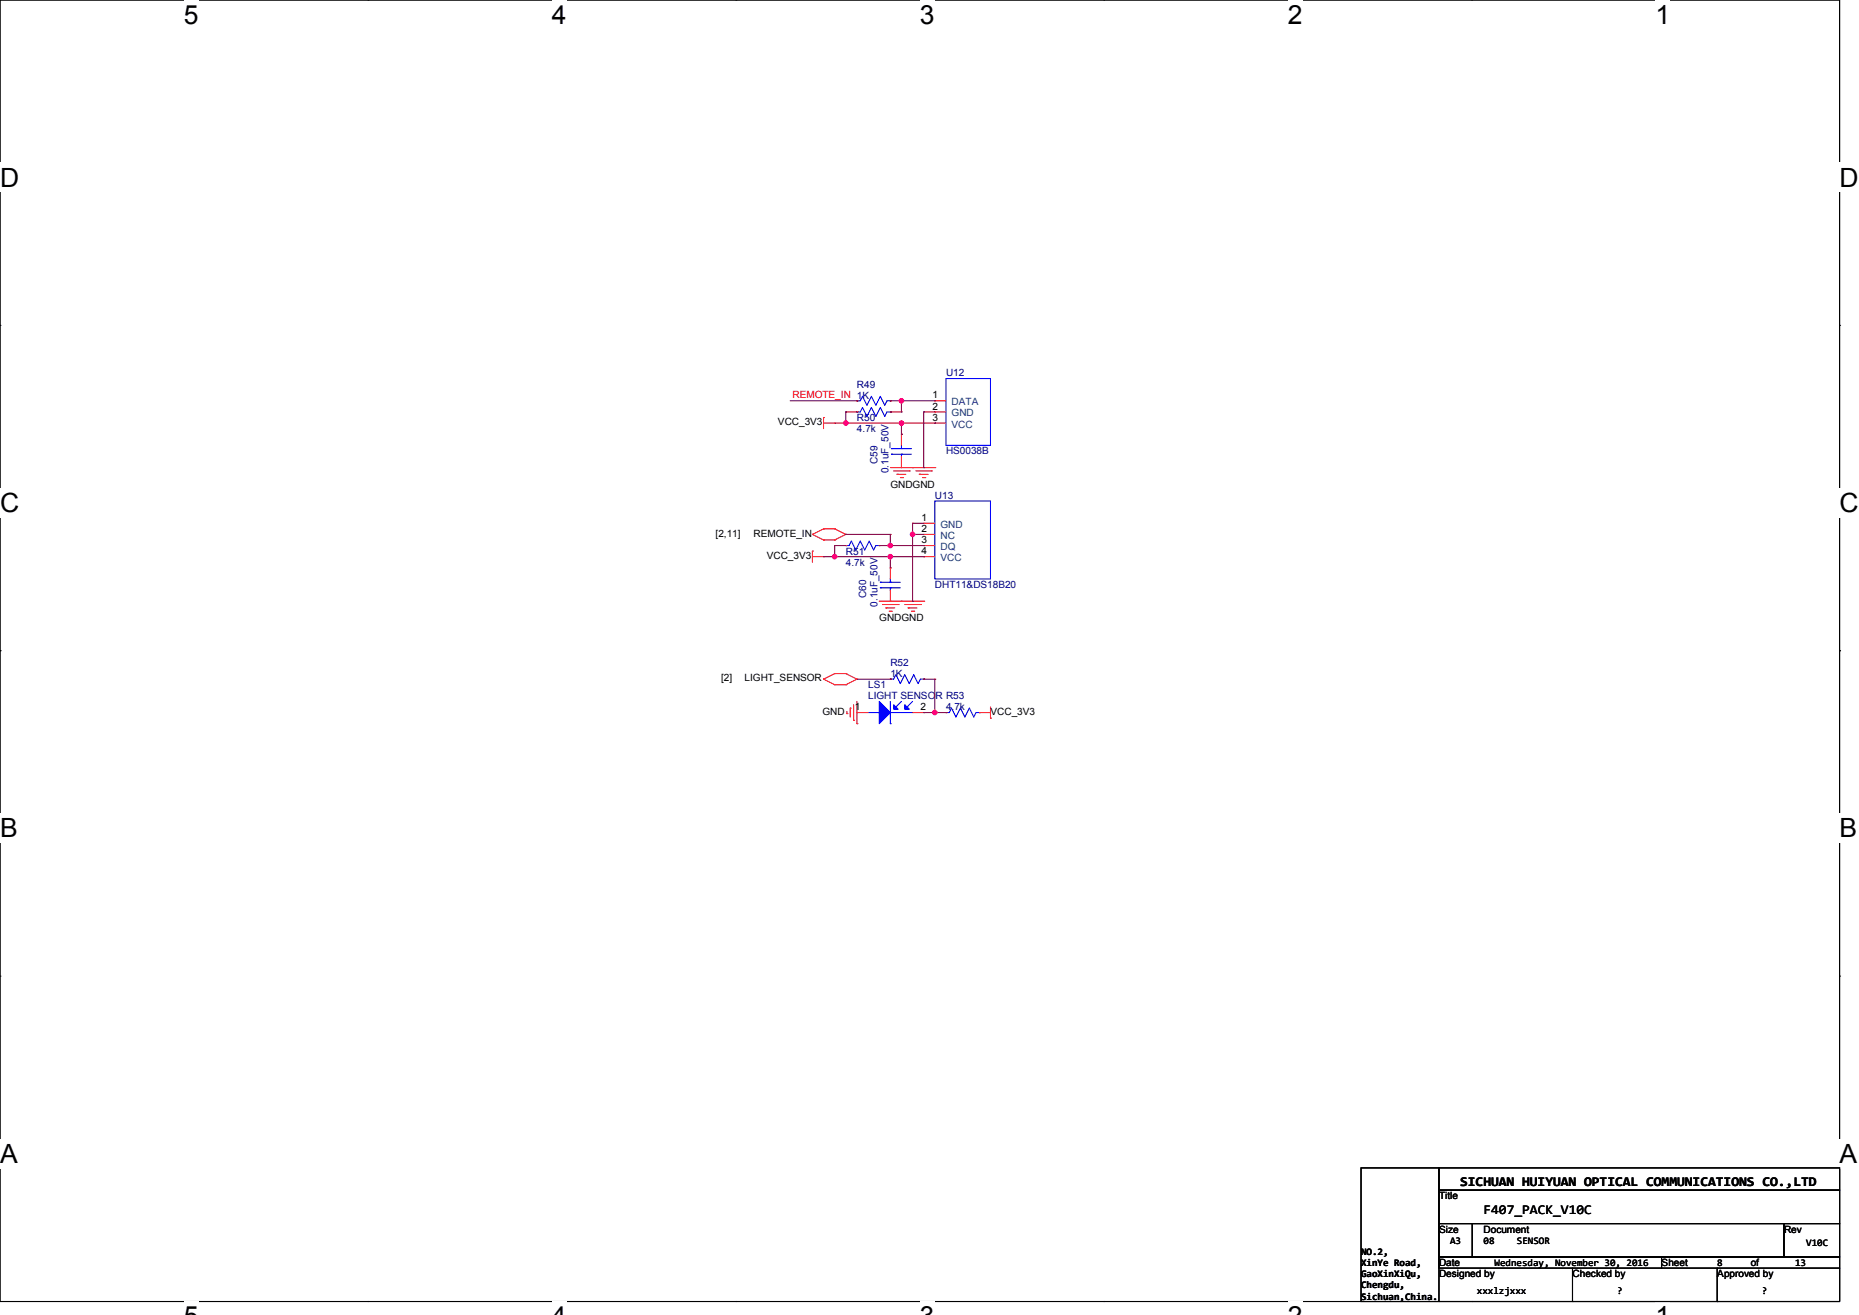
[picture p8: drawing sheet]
<svg xmlns="http://www.w3.org/2000/svg" width="297mm" height="210mm" viewBox="0 0 297 210" stroke-linecap="round" stroke-linejoin="round" font-family="sans-serif">
<path d="M0 0h293.9v207.8h-293.9z" fill="none" stroke="#000" stroke-width=".17"/>
<g fill="#fff">
<path d="M29.4 0h2.3v4.7h-2.3z"/>
<path d="M29.4 207.8h2.3v2.2h-2.3z"/>
</g>
<path d="M58.8 0h.1M58.8 207.8h.1" fill="none" stroke="#000" stroke-width=".17"/>
<g fill="#fff">
<path d="M88.2 0h2.3v4.7h-2.3z"/>
<path d="M88.2 207.8h2.3v2.2h-2.3z"/>
</g>
<path d="M117.6 0h.1M117.6 207.8h.1" fill="none" stroke="#000" stroke-width=".17"/>
<g fill="#fff">
<path d="M146.9 0h2.4v4.7h-2.4z"/>
<path d="M146.9 207.8h2.4v2.2h-2.4z"/>
</g>
<path d="M176.3 0h.1M176.3 207.8h.1" fill="none" stroke="#000" stroke-width=".17"/>
<g fill="#fff">
<path d="M205.7 0h2.4v4.7h-2.4z"/>
<path d="M205.7 207.8h2.4v2.2h-2.4z"/>
</g>
<path d="M235.1 0h.1M235.1 207.8h.1" fill="none" stroke="#000" stroke-width=".17"/>
<g fill="#fff">
<path d="M264.5 0h2.4v4.7h-2.4z"/>
<path d="M264.5 207.8h2.4v2.2h-2.4z"/>
<path d="M0 26h3.1v4.7h-3.1z"/>
<path d="M293.9 26h3.1v4.7h-3.1z"/>
<path d="M0 77.9h3.1v4.8h-3.1z"/>
<path d="M293.9 77.9h3.1v4.8h-3.1z"/>
</g>
<path d="M0 52h.1M293.9 52h.1" fill="none" stroke="#000" stroke-width=".17"/>
<g fill="#fff">
<path d="M0 129.9h2.8v4.7h-2.8z"/>
<path d="M293.9 129.9h2.8v4.7h-2.8z"/>
</g>
<path d="M0 103.9h.1M293.9 103.9h.1" fill="none" stroke="#000" stroke-width=".17"/>
<g fill="#fff">
<path d="M0 181.9h2.8v4.7h-2.8z"/>
<path d="M293.9 181.9h2.8v4.7h-2.8z"/>
</g>
<g fill="none" stroke="#000" stroke-width=".17">
<path d="M0 155.9h.1M293.9 155.9h.1M217.4 186.5h12.5v21.3h-12.5zM229.9 186.5h64v3.6h-64zM229.9 190.1h64v5.3h-64zM229.9 195.4h5.3v5.3h-5.3zM235.2 195.4h49.8v5.3h-49.8zM285 195.4h8.9v5.3h-8.9zM229.9 200.7h35.6v1.8h-35.6zM251.2 207.8h.1M251.2 202.5v5.3M265.5 200.7h28.4v1.8h-28.4z"/>
<path d="M274.3 207.8h.1M274.3 202.5v5.3M293.9 202.5v5.3h-64"/>
</g>
<g fill="none" stroke="#f00" stroke-width=".17">
<path d="M131.6 66.7h.1M131.6 67.6h1.7M131.6 66.7v1.8M133.3 67.6h.1M136.9 64h.1M136.9 65.8h.1M142.2 64h.1M142.2 65.8h.1M142.2 74.7h7.2M142.8 75.2h2.5M143.3 75.7h.1M143.3 75.7h1.4"/>
<path d="M143.8 76.3h.4M144 74.7h.1M144 69.3h.1M144 69.3v1.8M144 72.9v1.8M144.2 76.3h.1M145.3 75.2h.1M145.8 74.7h.1M146.3 75.2h2.5M146.9 75.7h.1M146.9 75.7h1.4M147.4 76.3h.4"/>
<path d="M147.8 76.3h.1M148.8 75.2h.1M149.4 74.7h.1M149.4 64h.1M149.4 65.8h.1M149.4 67.6h.1M149.4 67.6h1.7M149.4 64h1.7M149.4 65.8h1.7M129.8 85.3h.1M129.8 88h.1M129.8 85.3l1.8 .9"/>
<path d="M129.8 88.9h1.8M129.8 88v1.8M131.6 84.5h.1M131.6 86.2h.1M131.6 88.9h.1M131.6 84.5l-1.8 .8M131.6 84.5h1.7M131.6 86.2h1.7M133.3 84.5h.1M133.3 86.2h.1M133.3 84.5l1.8 .8M135.1 85.3h.1"/>
<path d="M135.1 87.1h.1M135.1 85.3l-1.8 .9M140.5 87.1h.1M140.5 96h7.1M141 96.5h2.5M141.5 97.1h.1M141.5 97.1h1.4M142.1 97.6h.3M142.2 96h.1M142.2 90.7h.1M142.2 90.7v1.8M142.2 94.2v1.8"/>
<path d="M142.4 97.6h.1M143.5 96.5h.1M144 96h.1M144.5 96.5h2.5M145.1 97.1h.1M145.1 97.1h1.4M145.6 97.6h.4M146 97.6h.1M147 96.5h.1M147.6 96h.1M147.6 83.6h.1M147.6 85.3h.1"/>
<path d="M147.6 87.1h.1M147.6 88.9h.1M147.6 88.9h1.8M147.6 83.6h1.8M147.6 85.3h1.8M147.6 87.1h1.8M131.6 108.5h.1M131.6 108.5l1.7 .8M133.3 107.6h.1M133.3 109.3h.1M133.3 107.6l-1.7 .9M133.3 107.6h1.8"/>
<path d="M133.3 109.3h1.8M135.1 107.6h.1M135.1 109.3h.1M135.1 107.6l1.8 .9M135.3 114h.1M135.3 113.6v.4M135.8 113.1h.1M135.8 113.1v1.4M136.4 115h.1M136.4 112.5v2.5M136.9 108.5h.1M136.9 115.6h.1"/>
<path d="M136.9 113.8h.1M136.9 108.5l-1.8 .8M136.9 112v3.6M136.9 113.8h1.8M142.2 108.5h.1M145.8 113.8h1.8M147.6 108.5h.1M147.6 113.8h.1M151.1 113.8h.1M156.5 113.8h.1M156.5 113.8h1.7M158.2 114.7h.1"/>
<path d="M158.2 112.9v1.8"/>
</g>
<g fill="none" stroke="#00f" stroke-width=".17">
<path d="M136.9 64h.1M136.9 65.8h.1M136.9 64h.5l.4-.7 .7 1.4 .7-1.4 .7 1.4 .7-1.4 .8 1.4 .3-.7h.5M136.9 65.8h.5l.4-.7 .7 1.4 .7-1.4 .7 1.4 .7-1.4 .8 1.4 .3-.7h.5M142.2 64h.1M142.2 65.8h.1M142.4 71.6h.1M142.4 72.5h.1M142.4 71.6h3.2M142.4 72.5h3.2M144 72.5h.1M144 71.6h.1"/>
<path d="M144 71.1v.5M144 72.5v.4M151.1 60.5h7.1v10.6h-7.1zM135.1 87.1h.1M135.1 87.1h.6l.3-.7 .7 1.4 .7-1.4 .8 1.4 .7-1.4 .7 1.4 .3-.7h.6M140.5 87.1h.1M140.6 93h.1M140.6 93.9h.1M140.6 93h3.2M140.6 93.9h3.2M142.2 93.9h.1M142.2 93h.1"/>
<path d="M142.2 92.5v.5M142.2 93.9v.3M149.4 80h8.8v12.5h-8.8zM138.7 113.8h1.8M140.5 113.8h.1M142.2 108.5h.1M142.2 115.6h.1M142.2 108.5h.6l.3-.8 .7 1.5 .7-1.5 .8 1.5 .7-1.5 .7 1.5 .3-.7h.6M142.2 112v3.6M142.2 113.8h3.6M143.1 112.9h.1M144 112l-.9 .9"/>
<path d="M144.9 112.9h.1M145.8 113.8h.1M145.8 112l-.9 .9M147.6 108.5h.1M151.1 113.8h.1M151.1 113.8h.6l.3-.7 .7 1.4 .7-1.4 .8 1.4 .7-1.4 .7 1.4 .3-.7h.6M156.5 113.8h.1"/>
</g>
<g fill="#00f" stroke="#00f" stroke-width=".17">
<path d="M140.5 112l1.7 1.8-1.7 1.8z"/>
<path d="M142.8 112.5l.7 .8h-.7z"/>
<path d="M144.5 112.5l.8 .8h-.8z"/>
</g>
<g fill="none" stroke="#800040" stroke-width=".17">
<path d="M126.2 64h10.7M133.3 67.6h16.1M135.1 67.6h.1M135.1 65.8h.1M135.1 65.8h1.8M135.1 65.8v1.8M136.9 64h.1M142.2 64h7.2M142.2 65.8h1.8M144 64h.1M144 69.3h.1M144 67.6h.1"/>
<path d="M144 65.8h.1M144 64v1.8M144 67.6v1.7M147.6 65.8h.1M147.6 74.7h.1M147.6 65.8h1.8M147.6 65.8v8.9M149.4 67.6h.1M149.4 64h.1M131.6 88.9h16M133.3 88.9h.1M133.3 87.1h.1"/>
<path d="M133.3 87.1h1.8M133.3 87.1v1.8M135.1 85.3h.1M135.1 85.3h7.1M140.5 87.1h7.1M142.2 90.7h.1M142.2 87.1h.1M142.2 88.9h.1M142.2 85.3h.1M142.2 85.3v1.8M142.2 88.9v1.8M145.8 83.6h.1"/>
<path d="M145.8 85.3h.1M145.8 96h.1M145.8 85.3h1.8M145.8 83.6h1.8M145.8 83.6v12.4M147.6 88.9h.1M147.6 87.1h.1M136.9 108.5h5.3M142.2 108.5h.1M147.6 113.8h.1M147.6 108.5h1.8M147.6 113.8h3.5"/>
<path d="M149.4 113.8h.1M149.4 108.5h.1M149.4 108.5v5.3M151.1 113.8h.1"/>
</g>
<g fill="#f0f" stroke="#f0f" stroke-width=".17">
<circle cx="144" cy="67.6" r=".35"/>
<circle cx="135.1" cy="67.6" r=".35"/>
<circle cx="144" cy="64" r=".35"/>
<circle cx="142.2" cy="88.9" r=".35"/>
<circle cx="133.3" cy="88.9" r=".35"/>
<circle cx="142.2" cy="87.1" r=".35"/>
<circle cx="145.8" cy="85.3" r=".35"/>
<circle cx="149.3" cy="113.8" r=".35"/>
</g>
<g font-size="4.2">
<text x="29.4" y="3.8">5</text>
<text x="88.2" y="3.8">4</text>
<text x="147" y="3.8">3</text>
<text x="205.7" y="3.8">2</text>
<text x="264.5" y="3.8">1</text>
<text x="0" y="29.8">D</text>
<text x="293.9" y="29.8">D</text>
<text x="0" y="81.8">C</text>
<text x="293.9" y="81.8">C</text>
<text x="0" y="133.7">B</text>
<text x="293.9" y="133.7">B</text>
<text x="0" y="185.7">A</text>
<text x="293.9" y="185.7">A</text>
</g>
<g font-size="2.1">
<text x="233.3" y="189.4">SICHUAN HUIYUAN OPTICAL COMMUNICATIONS CO.,LTD</text>
<text x="237" y="193.8">F407_PACK_V10C</text>
</g>
<text font-size="1.6" fill="#f00" x="126.6" y="63.6">REMOTE_IN 1K</text>
<g font-size="1.6" fill="#000080">
<text x="136.9" y="61.9">R49</text>
<text x="151.1" y="60.1">U12</text>
<text x="136.9" y="67.2">R50</text>
<text x="136.9" y="69">4.7k</text>
<text x="140.2" y="74.1" transform="rotate(-90 140.2 74.1)">C59</text>
<text x="142" y="75.6" transform="rotate(-90 142 75.6)">0.1uF_50V</text>
<text x="151.1" y="72.6">HS0038B</text>
<text x="149.4" y="79.7">U13</text>
<text x="135.1" y="88.6">R51</text>
<text x="135.1" y="90.3">4.7k</text>
<text x="138.4" y="95.5" transform="rotate(-90 138.4 95.5)">C60</text>
<text x="149.4" y="93.9">DHT11&amp;DS18B20</text>
<text x="140.2" y="96.9" transform="rotate(-90 140.2 96.9)">0.1uF_50V</text>
<text x="142.3" y="106.3">R52</text>
<text x="138.7" y="109.9">LS1</text>
<text x="138.7" y="111.7">LIGHT SENSOR R53</text>
<text x="142.3" y="108.1">1K</text>
<text x="151.1" y="113.5">4.7k</text>
</g>
<g font-size="1.6">
<text x="149" y="63.6">1</text>
<text x="149" y="65.4">2</text>
<text x="124.3" y="67.9">VCC_3V3</text>
<text x="149" y="67.2">3</text>
<text x="142.3" y="77.9">GNDGND</text>
<text x="147.2" y="83.2">1</text>
<text x="114.3" y="85.7">[2,11]</text>
<text x="120.4" y="85.7">REMOTE_IN</text>
<text x="122.5" y="89.3">VCC_3V3</text>
<text x="147.2" y="85">2</text>
<text x="147.2" y="86.8">3</text>
<text x="147.2" y="88.5">4</text>
<text x="140.5" y="99.2">GNDGND</text>
<text x="115.2" y="108.8">[2]</text>
<text x="119" y="108.8">LIGHT_SENSOR</text>
<text x="136.6" y="113.4">1</text>
<text x="147.1" y="113.4">2</text>
<text x="131.4" y="114.2">GND</text>
<text x="158.3" y="114.2">VCC_3V3</text>
<text x="229.9" y="191.5">Title</text>
<text x="229.9" y="196.8">Size</text>
<text x="237" y="196.8">Document</text>
<text x="285" y="196.8">Rev</text>
<text x="217.4" y="200.4">NO.2,</text>
<text x="217.4" y="202.2">XinYe Road,</text>
<text x="217.5" y="204">GaoXinXiQu,</text>
<text x="229.9" y="202.2">Date</text>
<text x="229.9" y="204">Designed by</text>
<text x="231.7" y="198.6">A3</text>
<text x="237" y="198.6">08</text>
<text x="238.8" y="202.2">Wednesday, November 30, 2016</text>
<text x="242.3" y="198.6">SENSOR</text>
<text x="251.2" y="204">Checked by</text>
<text x="265.5" y="202.2">Sheet</text>
<text x="274.3" y="202.2">8</text>
<text x="274.4" y="204">Approved by</text>
<text x="279.7" y="202.2">of</text>
<text x="286.8" y="202.2">13</text>
<text x="288.6" y="199">V10C</text>
<text x="217.4" y="205.8">Chengdu,</text>
<text x="217.4" y="207.5">Sichuan,China.</text>
<text x="236" y="206.7">xxxlzjxxx</text>
<text x="258.3" y="206.7">?</text>
<text x="281.5" y="206.7">?</text>
</g>
<g font-size="1.6" fill="#004080">
<text x="152" y="64.7">DATA</text>
<text x="152" y="66.5">GND</text>
<text x="152" y="68.3">VCC</text>
<text x="150.3" y="84.3">GND</text>
<text x="150.3" y="86.1">NC</text>
<text x="150.3" y="87.8">DQ</text>
<text x="150.3" y="89.6">VCC</text>
</g>
</svg>
